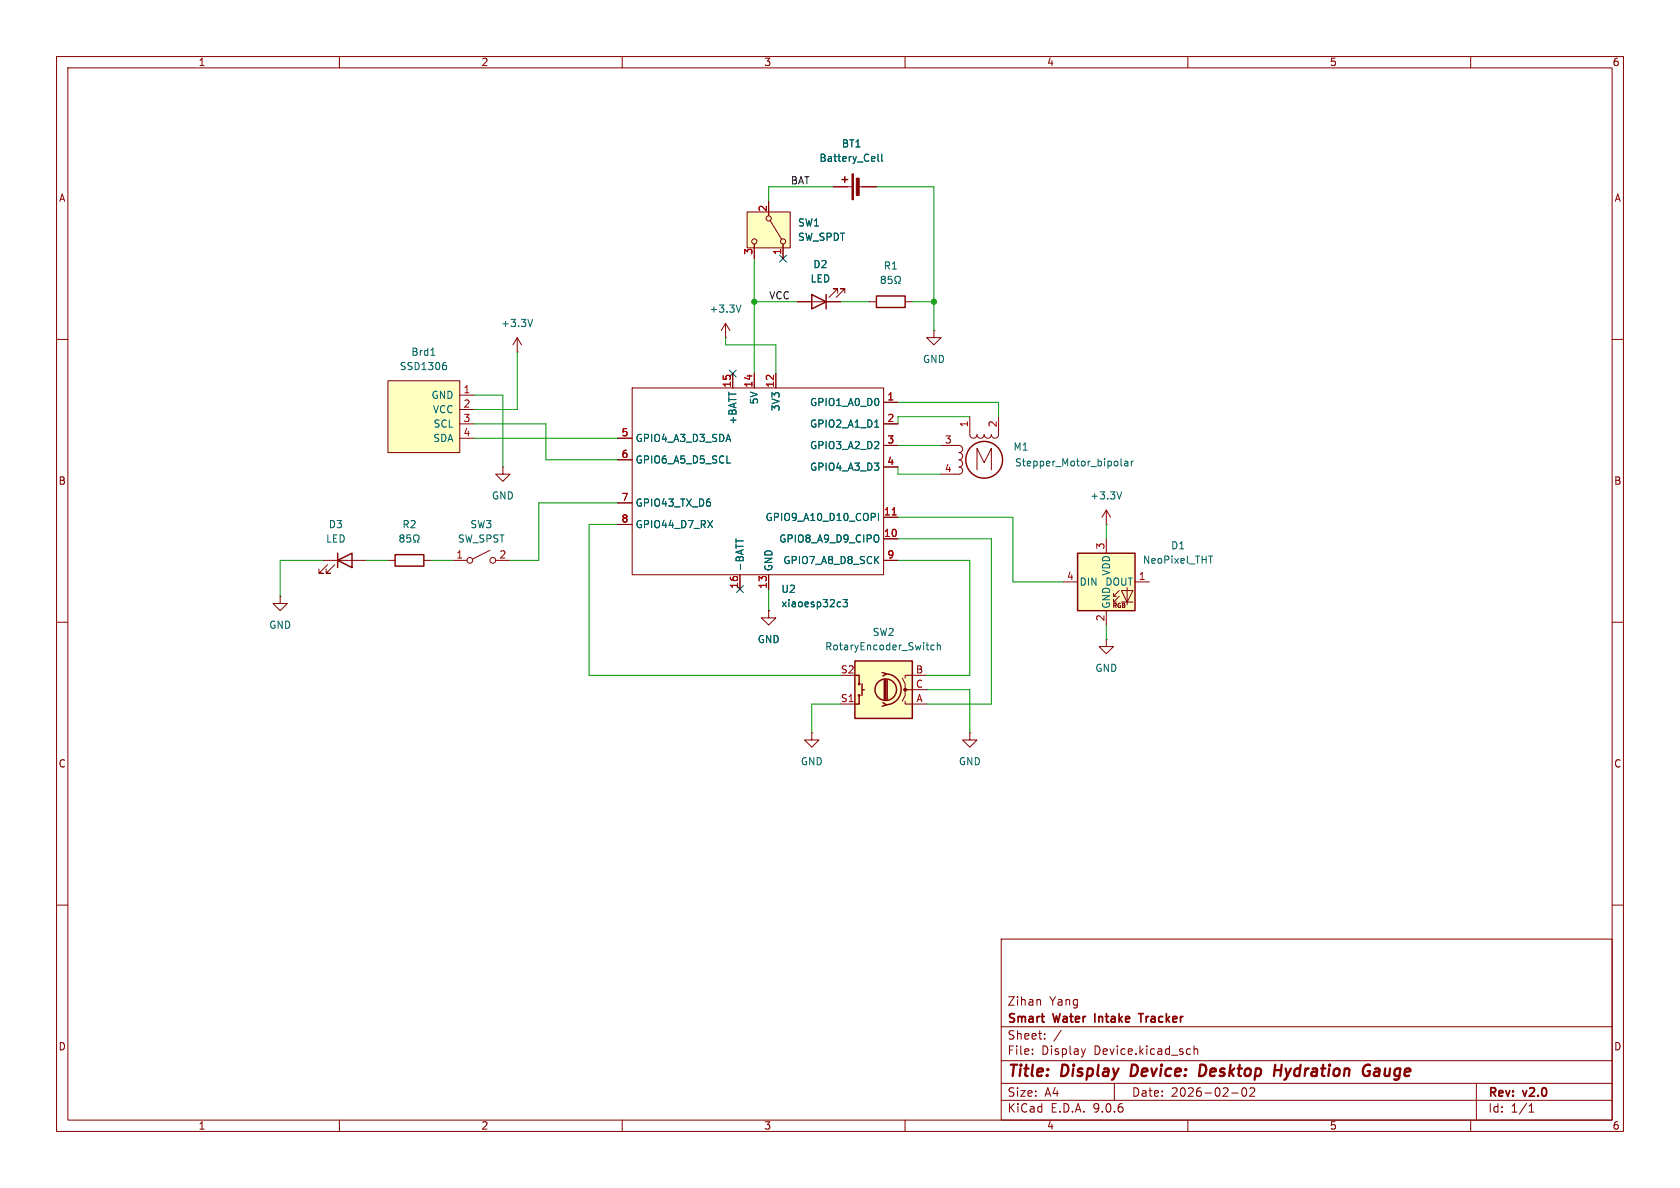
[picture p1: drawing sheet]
(kicad_sch
 (version 20250114)
 (generator "eeschema")
 (generator_version "9.0")
 (paper "A4")
 (title_block
  (title "Display Device: Desktop Hydration Gauge")
  (date "2026-02-02")
  (rev "v2.0")
  (company "Smart Water Intake Tracker")
  (comment 1 "Zihan Yang"))
 (lib_symbols
  (symbol "Device:Battery_Cell"
   (pin_numbers (hide yes))
   (pin_names
    (offset 0) (hide yes)) (exclude_from_sim no) (in_bom yes) (on_board yes)
   (property "Reference" "BT" (at 2.54 2.54 0) (effects (font (size 1.27 1.27)) (justify left)))
   (property "Value" "Battery_Cell" (at 2.54 0 0) (effects (font (size 1.27 1.27)) (justify left)))
   (property "Footprint" "" (at 0 1.524 90) (effects (font (size 1.27 1.27)) (hide yes)))
   (property "Datasheet" "~" (at 0 1.524 90) (effects (font (size 1.27 1.27)) (hide yes)))
   (property "Description" "Single-cell battery" (at 0 0 0) (effects (font (size 1.27 1.27)) (hide yes)))
   (symbol "Battery_Cell_0_1"
    (rectangle (start -2.286 1.778) (end 2.286 1.524) (stroke (width 0) (type default)) (fill (type outline)))
    (rectangle (start -1.524 1.016) (end 1.524 0.508) (stroke (width 0) (type default)) (fill (type outline)))
    (polyline (pts (xy 0 1.778) (xy 0 2.54)) (stroke (width 0) (type default)) (fill (type none)))
    (polyline (pts (xy 0 0.762) (xy 0 0)) (stroke (width 0) (type default)) (fill (type none)))
    (polyline (pts (xy 0.762 3.048) (xy 1.778 3.048)) (stroke (width 0.254) (type default)) (fill (type none)))
    (polyline (pts (xy 1.27 3.556) (xy 1.27 2.54)) (stroke (width 0.254) (type default)) (fill (type none))))
   (symbol "Battery_Cell_1_1"
    (pin passive line (at 0 5.08 270) (length 2.54) (name "+" (effects (font (size 1.27 1.27)))) (number "1" (effects (font (size 1.27 1.27)))))
    (pin passive line (at 0 -2.54 90) (length 2.54) (name "-" (effects (font (size 1.27 1.27)))) (number "2" (effects (font (size 1.27 1.27))))))
   (embedded_fonts no))
  (symbol "Device:LED"
   (pin_numbers (hide yes))
   (pin_names
    (offset 1.016) (hide yes)) (exclude_from_sim no) (in_bom yes) (on_board yes)
   (property "Reference" "D" (at 0 2.54 0) (effects (font (size 1.27 1.27))))
   (property "Value" "LED" (at 0 -2.54 0) (effects (font (size 1.27 1.27))))
   (property "Footprint" "" (at 0 0 0) (effects (font (size 1.27 1.27)) (hide yes)))
   (property "Datasheet" "~" (at 0 0 0) (effects (font (size 1.27 1.27)) (hide yes)))
   (property "Description" "Light emitting diode" (at 0 0 0) (effects (font (size 1.27 1.27)) (hide yes)))
   (property "Sim.Pins" "1=K 2=A" (at 0 0 0) (effects (font (size 1.27 1.27)) (hide yes)))
   (symbol "LED_0_1"
    (polyline (pts (xy -3.048 -0.762) (xy -4.572 -2.286) (xy -3.81 -2.286) (xy -4.572 -2.286) (xy -4.572 -1.524)) (stroke (width 0) (type default)) (fill (type none)))
    (polyline (pts (xy -1.778 -0.762) (xy -3.302 -2.286) (xy -2.54 -2.286) (xy -3.302 -2.286) (xy -3.302 -1.524)) (stroke (width 0) (type default)) (fill (type none)))
    (polyline (pts (xy -1.27 0) (xy 1.27 0)) (stroke (width 0) (type default)) (fill (type none)))
    (polyline (pts (xy -1.27 -1.27) (xy -1.27 1.27)) (stroke (width 0.254) (type default)) (fill (type none)))
    (polyline (pts (xy 1.27 -1.27) (xy 1.27 1.27) (xy -1.27 0) (xy 1.27 -1.27)) (stroke (width 0.254) (type default)) (fill (type none))))
   (symbol "LED_1_1"
    (pin passive line (at -3.81 0 0) (length 2.54) (name "K" (effects (font (size 1.27 1.27)))) (number "1" (effects (font (size 1.27 1.27)))))
    (pin passive line (at 3.81 0 180) (length 2.54) (name "A" (effects (font (size 1.27 1.27)))) (number "2" (effects (font (size 1.27 1.27))))))
   (embedded_fonts no))
  (symbol "Device:R"
   (pin_numbers (hide yes))
   (pin_names
    (offset 0)) (exclude_from_sim no) (in_bom yes) (on_board yes)
   (property "Reference" "R" (at 2.032 0 90) (effects (font (size 1.27 1.27))))
   (property "Value" "R" (at 0 0 90) (effects (font (size 1.27 1.27))))
   (property "Footprint" "" (at -1.778 0 90) (effects (font (size 1.27 1.27)) (hide yes)))
   (property "Datasheet" "~" (at 0 0 0) (effects (font (size 1.27 1.27)) (hide yes)))
   (property "Description" "Resistor" (at 0 0 0) (effects (font (size 1.27 1.27)) (hide yes)))
   (symbol "R_0_1"
    (rectangle (start -1.016 -2.54) (end 1.016 2.54) (stroke (width 0.254) (type default)) (fill (type none))))
   (symbol "R_1_1"
    (pin passive line (at 0 3.81 270) (length 1.27) (name "~" (effects (font (size 1.27 1.27)))) (number "1" (effects (font (size 1.27 1.27)))))
    (pin passive line (at 0 -3.81 90) (length 1.27) (name "~" (effects (font (size 1.27 1.27)))) (number "2" (effects (font (size 1.27 1.27))))))
   (embedded_fonts no))
  (symbol "Device:RotaryEncoder_Switch"
   (pin_names
    (offset 0.254) (hide yes)) (exclude_from_sim no) (in_bom yes) (on_board yes)
   (property "Reference" "SW" (at 0 6.604 0) (effects (font (size 1.27 1.27))))
   (property "Value" "RotaryEncoder_Switch" (at 0 -6.604 0) (effects (font (size 1.27 1.27))))
   (property "Footprint" "" (at -3.81 4.064 0) (effects (font (size 1.27 1.27)) (hide yes)))
   (property "Datasheet" "~" (at 0 6.604 0) (effects (font (size 1.27 1.27)) (hide yes)))
   (property "Description" "Rotary encoder, dual channel, incremental quadrate outputs, with switch" (at 0 0 0) (effects (font (size 1.27 1.27)) (hide yes)))
   (symbol "RotaryEncoder_Switch_0_1"
    (rectangle (start -5.08 5.08) (end 5.08 -5.08) (stroke (width 0.254) (type default)) (fill (type background)))
    (polyline (pts (xy -5.08 2.54) (xy -3.81 2.54) (xy -3.81 2.032)) (stroke (width 0) (type default)) (fill (type none)))
    (polyline (pts (xy -5.08 0) (xy -3.81 0) (xy -3.81 -1.016) (xy -3.302 -2.032)) (stroke (width 0) (type default)) (fill (type none)))
    (polyline (pts (xy -5.08 -2.54) (xy -3.81 -2.54) (xy -3.81 -2.032)) (stroke (width 0) (type default)) (fill (type none)))
    (polyline (pts (xy -4.318 0) (xy -3.81 0) (xy -3.81 1.016) (xy -3.302 2.032)) (stroke (width 0) (type default)) (fill (type none)))
    (circle (center -3.81 0) (radius 0.254) (stroke (width 0) (type default)) (fill (type outline)))
    (polyline (pts (xy -0.635 -1.778) (xy -0.635 1.778)) (stroke (width 0.254) (type default)) (fill (type none)))
    (circle (center -0.381 0) (radius 1.905) (stroke (width 0.254) (type default)) (fill (type none)))
    (polyline (pts (xy -0.381 -1.778) (xy -0.381 1.778)) (stroke (width 0.254) (type default)) (fill (type none)))
    (arc (start -0.381 -2.794) (mid -3.0988 -0.0635) (end -0.381 2.667) (stroke (width 0.254) (type default)) (fill (type none)))
    (polyline (pts (xy -0.127 1.778) (xy -0.127 -1.778)) (stroke (width 0.254) (type default)) (fill (type none)))
    (polyline (pts (xy 0.254 2.921) (xy -0.508 2.667) (xy 0.127 2.286)) (stroke (width 0.254) (type default)) (fill (type none)))
    (polyline (pts (xy 0.254 -3.048) (xy -0.508 -2.794) (xy 0.127 -2.413)) (stroke (width 0.254) (type default)) (fill (type none)))
    (polyline (pts (xy 3.81 1.016) (xy 3.81 -1.016)) (stroke (width 0.254) (type default)) (fill (type none)))
    (polyline (pts (xy 3.81 0) (xy 3.429 0)) (stroke (width 0.254) (type default)) (fill (type none)))
    (circle (center 4.318 1.016) (radius 0.127) (stroke (width 0.254) (type default)) (fill (type none)))
    (circle (center 4.318 -1.016) (radius 0.127) (stroke (width 0.254) (type default)) (fill (type none)))
    (polyline (pts (xy 5.08 2.54) (xy 4.318 2.54) (xy 4.318 1.016)) (stroke (width 0.254) (type default)) (fill (type none)))
    (polyline (pts (xy 5.08 -2.54) (xy 4.318 -2.54) (xy 4.318 -1.016)) (stroke (width 0.254) (type default)) (fill (type none))))
   (symbol "RotaryEncoder_Switch_1_1"
    (pin passive line (at -7.62 2.54 0) (length 2.54) (name "A" (effects (font (size 1.27 1.27)))) (number "A" (effects (font (size 1.27 1.27)))))
    (pin passive line (at -7.62 0 0) (length 2.54) (name "C" (effects (font (size 1.27 1.27)))) (number "C" (effects (font (size 1.27 1.27)))))
    (pin passive line (at -7.62 -2.54 0) (length 2.54) (name "B" (effects (font (size 1.27 1.27)))) (number "B" (effects (font (size 1.27 1.27)))))
    (pin passive line (at 7.62 2.54 180) (length 2.54) (name "S1" (effects (font (size 1.27 1.27)))) (number "S1" (effects (font (size 1.27 1.27)))))
    (pin passive line (at 7.62 -2.54 180) (length 2.54) (name "S2" (effects (font (size 1.27 1.27)))) (number "S2" (effects (font (size 1.27 1.27))))))
   (embedded_fonts no))
  (symbol "GIX_ESP32:XIAO_ESP32" (exclude_from_sim no) (in_bom yes) (on_board yes)
   (property "Reference" "U" (at -19.812 18.288 0) (effects (font (size 1.27 1.27))))
   (property "Value" "" (at -1.27 3.81 0) (effects (font (size 1.27 1.27))))
   (property "Footprint" "" (at -1.27 3.81 0) (effects (font (size 1.27 1.27)) (hide yes)))
   (property "Datasheet" "" (at -1.27 3.81 0) (effects (font (size 1.27 1.27)) (hide yes)))
   (property "Description" "" (at -1.27 3.81 0) (effects (font (size 1.27 1.27)) (hide yes)))
   (symbol "XIAO_ESP32_0_1"
    (polyline (pts (xy -21.59 16.51) (xy -21.59 -16.51) (xy 22.86 -16.51) (xy 22.86 16.51) (xy -21.59 16.51)) (stroke (width 0) (type default)) (fill (type none))))
   (symbol "XIAO_ESP32_1_1"
    (pin bidirectional line (at -24.13 7.62 0) (length 2.54) (name "GPIO4_A3_D3_SDA" (effects (font (size 1.27 1.27)))) (number "5" (effects (font (size 1.27 1.27)))))
    (pin bidirectional line (at -24.13 3.81 0) (length 2.54) (name "GPIO6_A5_D5_SCL" (effects (font (size 1.27 1.27)))) (number "6" (effects (font (size 1.27 1.27)))))
    (pin bidirectional line (at -24.13 -3.81 0) (length 2.54) (name "GPIO43_TX_D6" (effects (font (size 1.27 1.27)))) (number "7" (effects (font (size 1.27 1.27)))))
    (pin bidirectional line (at -24.13 -7.62 0) (length 2.54) (name "GPIO44_D7_RX" (effects (font (size 1.27 1.27)))) (number "8" (effects (font (size 1.27 1.27)))))
    (pin bidirectional line (at -3.81 19.05 270) (length 2.54) (name "+BATT" (effects (font (size 1.27 1.27)))) (number "15" (effects (font (size 1.27 1.27)))))
    (pin bidirectional line (at -2.54 -19.05 90) (length 2.54) (name "-BATT" (effects (font (size 1.27 1.27)))) (number "16" (effects (font (size 1.27 1.27)))))
    (pin bidirectional line (at 0 19.05 270) (length 2.54) (name "5V" (effects (font (size 1.27 1.27)))) (number "14" (effects (font (size 1.27 1.27)))))
    (pin bidirectional line (at 2.54 -19.05 90) (length 2.54) (name "GND" (effects (font (size 1.27 1.27)))) (number "13" (effects (font (size 1.27 1.27)))))
    (pin bidirectional line (at 3.81 19.05 270) (length 2.54) (name "3V3" (effects (font (size 1.27 1.27)))) (number "12" (effects (font (size 1.27 1.27)))))
    (pin bidirectional line (at 25.4 13.97 180) (length 2.54) (name "GPIO1_A0_D0" (effects (font (size 1.27 1.27)))) (number "1" (effects (font (size 1.27 1.27)))))
    (pin bidirectional line (at 25.4 10.16 180) (length 2.54) (name "GPIO2_A1_D1" (effects (font (size 1.27 1.27)))) (number "2" (effects (font (size 1.27 1.27)))))
    (pin bidirectional line (at 25.4 6.35 180) (length 2.54) (name "GPIO3_A2_D2" (effects (font (size 1.27 1.27)))) (number "3" (effects (font (size 1.27 1.27)))))
    (pin bidirectional line (at 25.4 2.54 180) (length 2.54) (name "GPIO4_A3_D3" (effects (font (size 1.27 1.27)))) (number "4" (effects (font (size 1.27 1.27)))))
    (pin bidirectional line (at 25.4 -6.35 180) (length 2.54) (name "GPIO9_A10_D10_COPI" (effects (font (size 1.27 1.27)))) (number "11" (effects (font (size 1.27 1.27)))))
    (pin bidirectional line (at 25.4 -10.16 180) (length 2.54) (name "GPIO8_A9_D9_CIPO" (effects (font (size 1.27 1.27)))) (number "10" (effects (font (size 1.27 1.27)))))
    (pin bidirectional line (at 25.4 -13.97 180) (length 2.54) (name "GPIO7_A8_D8_SCK" (effects (font (size 1.27 1.27)))) (number "9" (effects (font (size 1.27 1.27))))))
   (embedded_fonts no))
  (symbol "LED:NeoPixel_THT"
   (pin_names
    (offset 0.254)) (exclude_from_sim no) (in_bom yes) (on_board yes)
   (property "Reference" "D" (at 5.08 5.715 0) (effects (font (size 1.27 1.27)) (justify right bottom)))
   (property "Value" "NeoPixel_THT" (at 1.27 -5.715 0) (effects (font (size 1.27 1.27)) (justify left top)))
   (property "Footprint" "" (at 1.27 -7.62 0) (effects (font (size 1.27 1.27)) (justify left top) (hide yes)))
   (property "Datasheet" "https://www.adafruit.com/product/1938" (at 2.54 -9.525 0) (effects (font (size 1.27 1.27)) (justify left top) (hide yes)))
   (property "Description" "RGB LED with integrated controller, 5mm/8mm LED package" (at 0 0 0) (effects (font (size 1.27 1.27)) (hide yes)))
   (symbol "NeoPixel_THT_0_0"
    (text "RGB" (at 2.286 -4.191 0) (effects (font (size 0.762 0.762)))))
   (symbol "NeoPixel_THT_0_1"
    (polyline (pts (xy 1.27 -2.54) (xy 1.778 -2.54)) (stroke (width 0) (type default)) (fill (type none)))
    (polyline (pts (xy 1.27 -3.556) (xy 1.778 -3.556)) (stroke (width 0) (type default)) (fill (type none)))
    (polyline (pts (xy 2.286 -1.524) (xy 1.27 -2.54) (xy 1.27 -2.032)) (stroke (width 0) (type default)) (fill (type none)))
    (polyline (pts (xy 2.286 -2.54) (xy 1.27 -3.556) (xy 1.27 -3.048)) (stroke (width 0) (type default)) (fill (type none)))
    (polyline (pts (xy 3.683 -1.016) (xy 3.683 -3.556) (xy 3.683 -4.064)) (stroke (width 0) (type default)) (fill (type none)))
    (polyline (pts (xy 4.699 -1.524) (xy 2.667 -1.524) (xy 3.683 -3.556) (xy 4.699 -1.524)) (stroke (width 0) (type default)) (fill (type none)))
    (polyline (pts (xy 4.699 -3.556) (xy 2.667 -3.556)) (stroke (width 0) (type default)) (fill (type none)))
    (rectangle (start 5.08 5.08) (end -5.08 -5.08) (stroke (width 0.254) (type default)) (fill (type background))))
   (symbol "NeoPixel_THT_1_1"
    (pin input line (at -7.62 0 0) (length 2.54) (name "DIN" (effects (font (size 1.27 1.27)))) (number "4" (effects (font (size 1.27 1.27)))))
    (pin power_in line (at 0 7.62 270) (length 2.54) (name "VDD" (effects (font (size 1.27 1.27)))) (number "3" (effects (font (size 1.27 1.27)))))
    (pin power_in line (at 0 -7.62 90) (length 2.54) (name "GND" (effects (font (size 1.27 1.27)))) (number "2" (effects (font (size 1.27 1.27)))))
    (pin output line (at 7.62 0 180) (length 2.54) (name "DOUT" (effects (font (size 1.27 1.27)))) (number "1" (effects (font (size 1.27 1.27))))))
   (embedded_fonts no))
  (symbol "Motor:Stepper_Motor_bipolar"
   (pin_names
    (offset 0) (hide yes)) (exclude_from_sim no) (in_bom yes) (on_board yes)
   (property "Reference" "M" (at 3.81 2.54 0) (effects (font (size 1.27 1.27)) (justify left)))
   (property "Value" "Stepper_Motor_bipolar" (at 3.81 1.27 0) (effects (font (size 1.27 1.27)) (justify left top)))
   (property "Footprint" "" (at 0.254 -0.254 0) (effects (font (size 1.27 1.27)) (hide yes)))
   (property "Datasheet" "http://www.infineon.com/dgdl/Application-Note-TLE8110EE_driving_UniPolarStepperMotor_V1.1.pdf?fileId=db3a30431be39b97011be5d0aa0a00b0" (at 0.254 -0.254 0) (effects (font (size 1.27 1.27)) (hide yes)))
   (property "Description" "4-wire bipolar stepper motor" (at 0 0 0) (effects (font (size 1.27 1.27)) (hide yes)))
   (symbol "Stepper_Motor_bipolar_0_0"
    (polyline (pts (xy -1.27 -1.778) (xy -1.27 2.032) (xy 0 -0.508) (xy 1.27 2.032) (xy 1.27 -1.778)) (stroke (width 0) (type default)) (fill (type none))))
   (symbol "Stepper_Motor_bipolar_0_1"
    (polyline (pts (xy -5.08 2.54) (xy -4.445 2.54)) (stroke (width 0) (type default)) (fill (type none)))
    (polyline (pts (xy -5.08 -2.54) (xy -4.445 -2.54)) (stroke (width 0) (type default)) (fill (type none)))
    (arc (start -4.445 2.54) (mid -3.8127 1.905) (end -4.445 1.27) (stroke (width 0) (type default)) (fill (type none)))
    (arc (start -4.445 1.27) (mid -3.8127 0.635) (end -4.445 0) (stroke (width 0) (type default)) (fill (type none)))
    (arc (start -4.445 0) (mid -3.8127 -0.635) (end -4.445 -1.27) (stroke (width 0) (type default)) (fill (type none)))
    (arc (start -4.445 -1.27) (mid -3.8127 -1.905) (end -4.445 -2.54) (stroke (width 0) (type default)) (fill (type none)))
    (polyline (pts (xy -2.54 5.08) (xy -2.54 4.445)) (stroke (width 0) (type default)) (fill (type none)))
    (arc (start -1.27 4.445) (mid -1.905 3.8127) (end -2.54 4.445) (stroke (width 0) (type default)) (fill (type none)))
    (arc (start 0 4.445) (mid -0.635 3.8127) (end -1.27 4.445) (stroke (width 0) (type default)) (fill (type none)))
    (circle (center 0 0) (radius 3.2512) (stroke (width 0.254) (type default)) (fill (type none)))
    (arc (start 1.27 4.445) (mid 0.635 3.8127) (end 0 4.445) (stroke (width 0) (type default)) (fill (type none)))
    (arc (start 2.54 4.445) (mid 1.905 3.8127) (end 1.27 4.445) (stroke (width 0) (type default)) (fill (type none)))
    (polyline (pts (xy 2.54 5.08) (xy 2.54 4.445)) (stroke (width 0) (type default)) (fill (type none))))
   (symbol "Stepper_Motor_bipolar_1_1"
    (pin passive line (at -7.62 2.54 0) (length 2.54) (name "~" (effects (font (size 1.27 1.27)))) (number "3" (effects (font (size 1.27 1.27)))))
    (pin passive line (at -7.62 -2.54 0) (length 2.54) (name "~" (effects (font (size 1.27 1.27)))) (number "4" (effects (font (size 1.27 1.27)))))
    (pin passive line (at -2.54 7.62 270) (length 2.54) (name "~" (effects (font (size 1.27 1.27)))) (number "1" (effects (font (size 1.27 1.27)))))
    (pin passive line (at 2.54 7.62 270) (length 2.54) (name "-" (effects (font (size 1.27 1.27)))) (number "2" (effects (font (size 1.27 1.27))))))
   (embedded_fonts no))
  (symbol "SSD1306-128x64_OLED:SSD1306"
   (pin_names
    (offset 1.016)) (exclude_from_sim no) (in_bom yes) (on_board yes)
   (property "Reference" "Brd" (at 0 -3.81 0) (effects (font (size 1.27 1.27))))
   (property "Value" "SSD1306" (at 0 -1.27 0) (effects (font (size 1.27 1.27))))
   (property "Footprint" "" (at 0 6.35 0) (effects (font (size 1.27 1.27)) (hide yes)))
   (property "Datasheet" "" (at 0 6.35 0) (effects (font (size 1.27 1.27)) (hide yes)))
   (property "Description" "SSD1306 OLED" (at 0 0 0) (effects (font (size 1.27 1.27)) (hide yes)))
   (symbol "SSD1306_0_1"
    (rectangle (start -6.35 6.35) (end 6.35 -6.35) (stroke (width 0) (type solid)) (fill (type background))))
   (symbol "SSD1306_1_1"
    (pin input line (at -3.81 8.89 270) (length 2.54) (name "GND" (effects (font (size 1.27 1.27)))) (number "1" (effects (font (size 1.27 1.27)))))
    (pin input line (at -1.27 8.89 270) (length 2.54) (name "VCC" (effects (font (size 1.27 1.27)))) (number "2" (effects (font (size 1.27 1.27)))))
    (pin input line (at 1.27 8.89 270) (length 2.54) (name "SCL" (effects (font (size 1.27 1.27)))) (number "3" (effects (font (size 1.27 1.27)))))
    (pin input line (at 3.81 8.89 270) (length 2.54) (name "SDA" (effects (font (size 1.27 1.27)))) (number "4" (effects (font (size 1.27 1.27))))))
   (embedded_fonts no))
  (symbol "Switch:SW_SPDT"
   (pin_names
    (offset 0) (hide yes)) (exclude_from_sim no) (in_bom yes) (on_board yes)
   (property "Reference" "SW" (at 0 5.08 0) (effects (font (size 1.27 1.27))))
   (property "Value" "SW_SPDT" (at 0 -5.08 0) (effects (font (size 1.27 1.27))))
   (property "Footprint" "" (at 0 0 0) (effects (font (size 1.27 1.27)) (hide yes)))
   (property "Datasheet" "~" (at 0 -7.62 0) (effects (font (size 1.27 1.27)) (hide yes)))
   (property "Description" "Switch, single pole double throw" (at 0 0 0) (effects (font (size 1.27 1.27)) (hide yes)))
   (symbol "SW_SPDT_0_1"
    (circle (center -2.032 0) (radius 0.4572) (stroke (width 0) (type default)) (fill (type none)))
    (polyline (pts (xy -1.651 0.254) (xy 1.651 2.286)) (stroke (width 0) (type default)) (fill (type none)))
    (circle (center 2.032 2.54) (radius 0.4572) (stroke (width 0) (type default)) (fill (type none)))
    (circle (center 2.032 -2.54) (radius 0.4572) (stroke (width 0) (type default)) (fill (type none))))
   (symbol "SW_SPDT_1_1"
    (rectangle (start -3.175 3.81) (end 3.175 -3.81) (stroke (width 0) (type default)) (fill (type background)))
    (pin passive line (at -5.08 0 0) (length 2.54) (name "B" (effects (font (size 1.27 1.27)))) (number "2" (effects (font (size 1.27 1.27)))))
    (pin passive line (at 5.08 2.54 180) (length 2.54) (name "A" (effects (font (size 1.27 1.27)))) (number "1" (effects (font (size 1.27 1.27)))))
    (pin passive line (at 5.08 -2.54 180) (length 2.54) (name "C" (effects (font (size 1.27 1.27)))) (number "3" (effects (font (size 1.27 1.27))))))
   (embedded_fonts no))
  (symbol "Switch:SW_SPST"
   (pin_names
    (offset 0) (hide yes)) (exclude_from_sim no) (in_bom yes) (on_board yes)
   (property "Reference" "SW" (at 0 3.175 0) (effects (font (size 1.27 1.27))))
   (property "Value" "SW_SPST" (at 0 -2.54 0) (effects (font (size 1.27 1.27))))
   (property "Footprint" "" (at 0 0 0) (effects (font (size 1.27 1.27)) (hide yes)))
   (property "Datasheet" "~" (at 0 0 0) (effects (font (size 1.27 1.27)) (hide yes)))
   (property "Description" "Single Pole Single Throw (SPST) switch" (at 0 0 0) (effects (font (size 1.27 1.27)) (hide yes)))
   (symbol "SW_SPST_0_0"
    (circle (center -2.032 0) (radius 0.508) (stroke (width 0) (type default)) (fill (type none)))
    (polyline (pts (xy -1.524 0.254) (xy 1.524 1.778)) (stroke (width 0) (type default)) (fill (type none)))
    (circle (center 2.032 0) (radius 0.508) (stroke (width 0) (type default)) (fill (type none))))
   (symbol "SW_SPST_1_1"
    (pin passive line (at -5.08 0 0) (length 2.54) (name "A" (effects (font (size 1.27 1.27)))) (number "1" (effects (font (size 1.27 1.27)))))
    (pin passive line (at 5.08 0 180) (length 2.54) (name "B" (effects (font (size 1.27 1.27)))) (number "2" (effects (font (size 1.27 1.27))))))
   (embedded_fonts no))
  (symbol "power:+3.3V"
   (power)
   (pin_numbers (hide yes))
   (pin_names
    (offset 0) (hide yes)) (exclude_from_sim no) (in_bom yes) (on_board yes)
   (property "Reference" "#PWR" (at 0 -3.81 0) (effects (font (size 1.27 1.27)) (hide yes)))
   (property "Value" "+3.3V" (at 0 3.556 0) (effects (font (size 1.27 1.27))))
   (property "Footprint" "" (at 0 0 0) (effects (font (size 1.27 1.27)) (hide yes)))
   (property "Datasheet" "" (at 0 0 0) (effects (font (size 1.27 1.27)) (hide yes)))
   (property "Description" "Power symbol creates a global label with name \"+3.3V\"" (at 0 0 0) (effects (font (size 1.27 1.27)) (hide yes)))
   (symbol "+3.3V_0_1"
    (polyline (pts (xy -0.762 1.27) (xy 0 2.54)) (stroke (width 0) (type default)) (fill (type none)))
    (polyline (pts (xy 0 2.54) (xy 0.762 1.27)) (stroke (width 0) (type default)) (fill (type none)))
    (polyline (pts (xy 0 0) (xy 0 2.54)) (stroke (width 0) (type default)) (fill (type none))))
   (symbol "+3.3V_1_1"
    (pin power_in line (at 0 0 90) (length 0) (name "~" (effects (font (size 1.27 1.27)))) (number "1" (effects (font (size 1.27 1.27))))))
   (embedded_fonts no))
  (symbol "power:GND"
   (power)
   (pin_numbers (hide yes))
   (pin_names
    (offset 0) (hide yes)) (exclude_from_sim no) (in_bom yes) (on_board yes)
   (property "Reference" "#PWR" (at 0 -6.35 0) (effects (font (size 1.27 1.27)) (hide yes)))
   (property "Value" "GND" (at 0 -3.81 0) (effects (font (size 1.27 1.27))))
   (property "Footprint" "" (at 0 0 0) (effects (font (size 1.27 1.27)) (hide yes)))
   (property "Datasheet" "" (at 0 0 0) (effects (font (size 1.27 1.27)) (hide yes)))
   (property "Description" "Power symbol creates a global label with name \"GND\" , ground" (at 0 0 0) (effects (font (size 1.27 1.27)) (hide yes)))
   (symbol "GND_0_1"
    (polyline (pts (xy 0 0) (xy 0 -1.27) (xy 1.27 -1.27) (xy 0 -2.54) (xy -1.27 -1.27) (xy 0 -1.27)) (stroke (width 0) (type default)) (fill (type none))))
   (symbol "GND_1_1"
    (pin power_in line (at 0 0 270) (length 0) (name "~" (effects (font (size 1.27 1.27)))) (number "1" (effects (font (size 1.27 1.27))))))
   (embedded_fonts no)))
 (junction
  (at 133.35 53.34)
  (diameter 0)
  (color 0 0 0 0))
 (junction
  (at 165.1 53.34)
  (diameter 0)
  (color 0 0 0 0))
 (no_connect
  (at 129.54 66.04))
 (no_connect
  (at 130.81 104.14))
 (no_connect
  (at 138.43 45.72))
 (wire
  (pts (xy 83.82 72.39) (xy 91.44 72.39))
  (stroke (width 0) (type default)))
 (wire
  (pts (xy 163.83 124.46) (xy 175.26 124.46))
  (stroke (width 0) (type default)))
 (wire
  (pts (xy 104.14 119.38) (xy 148.59 119.38))
  (stroke (width 0) (type default)))
 (wire
  (pts (xy 133.35 53.34) (xy 133.35 66.04))
  (stroke (width 0) (type default)))
 (wire
  (pts (xy 171.45 121.92) (xy 163.83 121.92))
  (stroke (width 0) (type default)))
 (wire
  (pts (xy 154.94 33.02) (xy 165.1 33.02))
  (stroke (width 0) (type default)))
 (wire
  (pts (xy 83.82 77.47) (xy 109.22 77.47))
  (stroke (width 0) (type default)))
 (wire
  (pts (xy 49.53 99.06) (xy 57.15 99.06))
  (stroke (width 0) (type default)))
 (wire
  (pts (xy 104.14 92.71) (xy 104.14 119.38))
  (stroke (width 0) (type default)))
 (wire
  (pts (xy 109.22 92.71) (xy 104.14 92.71))
  (stroke (width 0) (type default)))
 (wire
  (pts (xy 128.27 60.96) (xy 137.16 60.96))
  (stroke (width 0) (type default)))
 (wire
  (pts (xy 158.75 73.66) (xy 171.45 73.66))
  (stroke (width 0) (type default)))
 (wire
  (pts (xy 179.07 91.44) (xy 179.07 102.87))
  (stroke (width 0) (type default)))
 (wire
  (pts (xy 109.22 88.9) (xy 95.25 88.9))
  (stroke (width 0) (type default)))
 (wire
  (pts (xy 158.75 91.44) (xy 179.07 91.44))
  (stroke (width 0) (type default)))
 (wire
  (pts (xy 158.75 78.74) (xy 166.37 78.74))
  (stroke (width 0) (type default)))
 (wire
  (pts (xy 171.45 129.54) (xy 171.45 121.92))
  (stroke (width 0) (type default)))
 (wire
  (pts (xy 158.75 95.25) (xy 175.26 95.25))
  (stroke (width 0) (type default)))
 (wire
  (pts (xy 179.07 102.87) (xy 187.96 102.87))
  (stroke (width 0) (type default)))
 (wire
  (pts (xy 128.27 59.69) (xy 128.27 60.96))
  (stroke (width 0) (type default)))
 (wire
  (pts (xy 49.53 105.41) (xy 49.53 99.06))
  (stroke (width 0) (type default)))
 (wire
  (pts (xy 158.75 99.06) (xy 171.45 99.06))
  (stroke (width 0) (type default)))
 (wire
  (pts (xy 158.75 82.55) (xy 158.75 83.82))
  (stroke (width 0) (type default)))
 (wire
  (pts (xy 88.9 69.85) (xy 88.9 82.55))
  (stroke (width 0) (type default)))
 (wire
  (pts (xy 143.51 129.54) (xy 143.51 124.46))
  (stroke (width 0) (type default)))
 (wire
  (pts (xy 135.89 33.02) (xy 135.89 35.56))
  (stroke (width 0) (type default)))
 (wire
  (pts (xy 76.2 99.06) (xy 80.01 99.06))
  (stroke (width 0) (type default)))
 (wire
  (pts (xy 158.75 73.66) (xy 158.75 74.93))
  (stroke (width 0) (type default)))
 (wire
  (pts (xy 95.25 88.9) (xy 95.25 99.06))
  (stroke (width 0) (type default)))
 (wire
  (pts (xy 175.26 95.25) (xy 175.26 124.46))
  (stroke (width 0) (type default)))
 (wire
  (pts (xy 64.77 99.06) (xy 68.58 99.06))
  (stroke (width 0) (type default)))
 (wire
  (pts (xy 165.1 33.02) (xy 165.1 53.34))
  (stroke (width 0) (type default)))
 (wire
  (pts (xy 148.59 53.34) (xy 153.67 53.34))
  (stroke (width 0) (type default)))
 (wire
  (pts (xy 143.51 124.46) (xy 148.59 124.46))
  (stroke (width 0) (type default)))
 (wire
  (pts (xy 135.89 33.02) (xy 147.32 33.02))
  (stroke (width 0) (type default)))
 (wire
  (pts (xy 96.52 74.93) (xy 96.52 81.28))
  (stroke (width 0) (type default)))
 (wire
  (pts (xy 171.45 119.38) (xy 163.83 119.38))
  (stroke (width 0) (type default)))
 (wire
  (pts (xy 195.58 92.71) (xy 195.58 95.25))
  (stroke (width 0) (type default)))
 (wire
  (pts (xy 158.75 83.82) (xy 166.37 83.82))
  (stroke (width 0) (type default)))
 (wire
  (pts (xy 176.53 71.12) (xy 158.75 71.12))
  (stroke (width 0) (type default)))
 (wire
  (pts (xy 83.82 69.85) (xy 88.9 69.85))
  (stroke (width 0) (type default)))
 (wire
  (pts (xy 165.1 53.34) (xy 165.1 58.42))
  (stroke (width 0) (type default)))
 (wire
  (pts (xy 176.53 73.66) (xy 176.53 71.12))
  (stroke (width 0) (type default)))
 (wire
  (pts (xy 133.35 45.72) (xy 133.35 53.34))
  (stroke (width 0) (type default)))
 (wire
  (pts (xy 135.89 104.14) (xy 135.89 107.95))
  (stroke (width 0) (type default)))
 (wire
  (pts (xy 83.82 74.93) (xy 96.52 74.93))
  (stroke (width 0) (type default)))
 (wire
  (pts (xy 195.58 110.49) (xy 195.58 113.03))
  (stroke (width 0) (type default)))
 (wire
  (pts (xy 137.16 60.96) (xy 137.16 66.04))
  (stroke (width 0) (type default)))
 (wire
  (pts (xy 171.45 99.06) (xy 171.45 119.38))
  (stroke (width 0) (type default)))
 (wire
  (pts (xy 165.1 53.34) (xy 161.29 53.34))
  (stroke (width 0) (type default)))
 (wire
  (pts (xy 91.44 72.39) (xy 91.44 62.23))
  (stroke (width 0) (type default)))
 (wire
  (pts (xy 96.52 81.28) (xy 109.22 81.28))
  (stroke (width 0) (type default)))
 (wire
  (pts (xy 133.35 53.34) (xy 140.97 53.34))
  (stroke (width 0) (type default)))
 (wire
  (pts (xy 95.25 99.06) (xy 90.17 99.06))
  (stroke (width 0) (type default)))
 (label "BAT"
  (at 139.7 33.02 0)
  (effects (font (size 1.27 1.27)) (justify left bottom)))
 (label "VCC"
  (at 135.89 53.34 0)
  (effects (font (size 1.27 1.27)) (justify left bottom)))
 (symbol
  (lib_id "Device:RotaryEncoder_Switch")
  (at 156.21 121.92 180)
  (unit 1)
  (exclude_from_sim no)
  (in_bom yes)
  (on_board yes)
  (dnp no)
  (fields_autoplaced yes)
  (property "Reference" "SW2" (at 156.21 111.76 0) (effects (font (size 1.27 1.27))))
  (property "Value" "RotaryEncoder_Switch" (at 156.21 114.3 0) (effects (font (size 1.27 1.27))))
  (property "Footprint" "Rotary_Encoder:RotaryEncoder_Alps_EC11E-Switch_Vertical_H20mm" (at 160.02 125.984 0) (effects (font (size 1.27 1.27)) (hide yes)))
  (property "Datasheet" "~" (at 156.21 128.524 0) (effects (font (size 1.27 1.27)) (hide yes)))
  (property "Description" "Rotary encoder, dual channel, incremental quadrate outputs, with switch" (at 156.21 121.92 0) (effects (font (size 1.27 1.27)) (hide yes)))
  (pin "C")
  (pin "B")
  (pin "S1")
  (pin "S2")
  (pin "A"))
 (symbol
  (lib_id "Device:LED")
  (at 60.96 99.06 0)
  (unit 1)
  (exclude_from_sim no)
  (in_bom yes)
  (on_board yes)
  (dnp no)
  (fields_autoplaced yes)
  (property "Reference" "D3" (at 59.3725 92.71 0) (effects (font (size 1.27 1.27))))
  (property "Value" "LED" (at 59.3725 95.25 0) (effects (font (size 1.27 1.27))))
  (property "Footprint" "LED_SMD:LED_0805_2012Metric_Pad1.15x1.40mm_HandSolder" (at 60.96 99.06 0) (effects (font (size 1.27 1.27)) (hide yes)))
  (property "Datasheet" "~" (at 60.96 99.06 0) (effects (font (size 1.27 1.27)) (hide yes)))
  (property "Description" "Light emitting diode" (at 60.96 99.06 0) (effects (font (size 1.27 1.27)) (hide yes)))
  (property "Sim.Pins" "1=K 2=A" (at 60.96 99.06 0) (effects (font (size 1.27 1.27)) (hide yes)))
  (pin "2")
  (pin "1"))
 (symbol
  (lib_id "SSD1306-128x64_OLED:SSD1306")
  (at 74.93 73.66 270)
  (unit 1)
  (exclude_from_sim no)
  (in_bom yes)
  (on_board yes)
  (dnp no)
  (fields_autoplaced yes)
  (property "Reference" "Brd1" (at 74.93 62.23 90) (effects (font (size 1.27 1.27))))
  (property "Value" "SSD1306" (at 74.93 64.77 90) (effects (font (size 1.27 1.27))))
  (property "Footprint" "SSD1306:128x64OLED" (at 81.28 73.66 0) (effects (font (size 1.27 1.27)) (hide yes)))
  (property "Datasheet" "" (at 81.28 73.66 0) (effects (font (size 1.27 1.27)) (hide yes)))
  (property "Description" "SSD1306 OLED" (at 74.93 73.66 0) (effects (font (size 1.27 1.27)) (hide yes)))
  (pin "1")
  (pin "2")
  (pin "3")
  (pin "4"))
 (symbol
  (lib_id "Motor:Stepper_Motor_bipolar")
  (at 173.99 81.28 0)
  (unit 1)
  (exclude_from_sim no)
  (in_bom yes)
  (on_board yes)
  (dnp no)
  (property "Reference" "M1" (at 179.07 78.994 0) (effects (font (size 1.27 1.27)) (justify left)))
  (property "Value" "Stepper_Motor_bipolar" (at 179.324 81.788 0) (effects (font (size 1.27 1.27)) (justify left)))
  (property "Footprint" "x27_Footprint:x27_stepper" (at 174.244 81.534 0) (effects (font (size 1.27 1.27)) (hide yes)))
  (property "Datasheet" "http://www.infineon.com/dgdl/Application-Note-TLE8110EE_driving_UniPolarStepperMotor_V1.1.pdf?fileId=db3a30431be39b97011be5d0aa0a00b0" (at 174.244 81.534 0) (effects (font (size 1.27 1.27)) (hide yes)))
  (property "Description" "4-wire bipolar stepper motor" (at 173.99 81.28 0) (effects (font (size 1.27 1.27)) (hide yes)))
  (pin "4")
  (pin "1")
  (pin "3")
  (pin "2"))
 (symbol
  (lib_id "Device:R")
  (at 157.48 53.34 90)
  (unit 1)
  (exclude_from_sim no)
  (in_bom yes)
  (on_board yes)
  (dnp no)
  (fields_autoplaced yes)
  (property "Reference" "R1" (at 157.48 46.99 90) (effects (font (size 1.27 1.27))))
  (property "Value" "85Ω" (at 157.48 49.53 90) (effects (font (size 1.27 1.27))))
  (property "Footprint" "Resistor_SMD:R_0805_2012Metric_Pad1.20x1.40mm_HandSolder" (at 157.48 55.118 90) (effects (font (size 1.27 1.27)) (hide yes)))
  (property "Datasheet" "~" (at 157.48 53.34 0) (effects (font (size 1.27 1.27)) (hide yes)))
  (property "Description" "Resistor" (at 157.48 53.34 0) (effects (font (size 1.27 1.27)) (hide yes)))
  (pin "1")
  (pin "2"))
 (symbol
  (lib_id "power:GND")
  (at 88.9 82.55 0)
  (unit 1)
  (exclude_from_sim no)
  (in_bom yes)
  (on_board yes)
  (dnp no)
  (fields_autoplaced yes)
  (property "Reference" "#PWR07" (at 88.9 88.9 0) (effects (font (size 1.27 1.27)) (hide yes)))
  (property "Value" "GND" (at 88.9 87.63 0) (effects (font (size 1.27 1.27))))
  (property "Footprint" "" (at 88.9 82.55 0) (effects (font (size 1.27 1.27)) (hide yes)))
  (property "Datasheet" "" (at 88.9 82.55 0) (effects (font (size 1.27 1.27)) (hide yes)))
  (property "Description" "Power symbol creates a global label with name \"GND\" , ground" (at 88.9 82.55 0) (effects (font (size 1.27 1.27)) (hide yes)))
  (pin "1"))
 (symbol
  (lib_id "Device:Battery_Cell")
  (at 152.4 33.02 90)
  (unit 1)
  (exclude_from_sim no)
  (in_bom yes)
  (on_board yes)
  (dnp no)
  (fields_autoplaced yes)
  (property "Reference" "BT1" (at 150.5585 25.4 90) (effects (font (size 1.27 1.27))))
  (property "Value" "Battery_Cell" (at 150.5585 27.94 90) (effects (font (size 1.27 1.27))))
  (property "Footprint" "Connector_PinSocket_2.54mm:PinSocket_1x02_P2.54mm_Vertical" (at 150.876 33.02 90) (effects (font (size 1.27 1.27)) (hide yes)))
  (property "Datasheet" "~" (at 150.876 33.02 90) (effects (font (size 1.27 1.27)) (hide yes)))
  (property "Description" "Single-cell battery" (at 152.4 33.02 0) (effects (font (size 1.27 1.27)) (hide yes)))
  (pin "1")
  (pin "2"))
 (symbol
  (lib_id "power:GND")
  (at 165.1 58.42 0)
  (unit 1)
  (exclude_from_sim no)
  (in_bom yes)
  (on_board yes)
  (dnp no)
  (fields_autoplaced yes)
  (property "Reference" "#PWR010" (at 165.1 64.77 0) (effects (font (size 1.27 1.27)) (hide yes)))
  (property "Value" "GND" (at 165.1 63.5 0) (effects (font (size 1.27 1.27))))
  (property "Footprint" "" (at 165.1 58.42 0) (effects (font (size 1.27 1.27)) (hide yes)))
  (property "Datasheet" "" (at 165.1 58.42 0) (effects (font (size 1.27 1.27)) (hide yes)))
  (property "Description" "Power symbol creates a global label with name \"GND\" , ground" (at 165.1 58.42 0) (effects (font (size 1.27 1.27)) (hide yes)))
  (pin "1"))
 (symbol
  (lib_id "Switch:SW_SPDT")
  (at 135.89 40.64 270)
  (unit 1)
  (exclude_from_sim no)
  (in_bom yes)
  (on_board yes)
  (dnp no)
  (fields_autoplaced yes)
  (property "Reference" "SW1" (at 140.97 39.3699 90) (effects (font (size 1.27 1.27)) (justify left)))
  (property "Value" "SW_SPDT" (at 140.97 41.9099 90) (effects (font (size 1.27 1.27)) (justify left)))
  (property "Footprint" "Connector_PinSocket_2.54mm:PinSocket_1x03_P2.54mm_Vertical" (at 135.89 40.64 0) (effects (font (size 1.27 1.27)) (hide yes)))
  (property "Datasheet" "~" (at 128.27 40.64 0) (effects (font (size 1.27 1.27)) (hide yes)))
  (property "Description" "Switch, single pole double throw" (at 135.89 40.64 0) (effects (font (size 1.27 1.27)) (hide yes)))
  (pin "2")
  (pin "1")
  (pin "3"))
 (symbol
  (lib_id "Device:R")
  (at 72.39 99.06 90)
  (unit 1)
  (exclude_from_sim no)
  (in_bom yes)
  (on_board yes)
  (dnp no)
  (fields_autoplaced yes)
  (property "Reference" "R2" (at 72.39 92.71 90) (effects (font (size 1.27 1.27))))
  (property "Value" "85Ω" (at 72.39 95.25 90) (effects (font (size 1.27 1.27))))
  (property "Footprint" "Resistor_SMD:R_0805_2012Metric_Pad1.20x1.40mm_HandSolder" (at 72.39 100.838 90) (effects (font (size 1.27 1.27)) (hide yes)))
  (property "Datasheet" "~" (at 72.39 99.06 0) (effects (font (size 1.27 1.27)) (hide yes)))
  (property "Description" "Resistor" (at 72.39 99.06 0) (effects (font (size 1.27 1.27)) (hide yes)))
  (pin "1")
  (pin "2"))
 (symbol
  (lib_id "GIX_ESP32:XIAO_ESP32")
  (at 133.35 85.09 0)
  (unit 1)
  (exclude_from_sim no)
  (in_bom yes)
  (on_board yes)
  (dnp no)
  (fields_autoplaced yes)
  (property "Reference" "U2" (at 138.0333 104.14 0) (effects (font (size 1.27 1.27)) (justify left)))
  (property "Value" "xiaoesp32c3" (at 138.0333 106.68 0) (effects (font (size 1.27 1.27)) (justify left)))
  (property "Footprint" "GIX_ESP32:XIAO_ESP32" (at 132.08 81.28 0) (effects (font (size 1.27 1.27)) (hide yes)))
  (property "Datasheet" "" (at 132.08 81.28 0) (effects (font (size 1.27 1.27)) (hide yes)))
  (property "Description" "" (at 132.08 81.28 0) (effects (font (size 1.27 1.27)) (hide yes)))
  (pin "12")
  (pin "1")
  (pin "7")
  (pin "14")
  (pin "13")
  (pin "2")
  (pin "3")
  (pin "4")
  (pin "11")
  (pin "8")
  (pin "15")
  (pin "16")
  (pin "5")
  (pin "6")
  (pin "10")
  (pin "9"))
 (symbol
  (lib_id "Switch:SW_SPST")
  (at 85.09 99.06 0)
  (unit 1)
  (exclude_from_sim no)
  (in_bom yes)
  (on_board yes)
  (dnp no)
  (property "Reference" "SW3" (at 85.09 92.71 0) (effects (font (size 1.27 1.27))))
  (property "Value" "SW_SPST" (at 85.09 95.25 0) (effects (font (size 1.27 1.27))))
  (property "Footprint" "Connector_PinSocket_2.54mm:PinSocket_1x02_P2.54mm_Vertical" (at 85.09 99.06 0) (effects (font (size 1.27 1.27)) (hide yes)))
  (property "Datasheet" "~" (at 85.09 99.06 0) (effects (font (size 1.27 1.27)) (hide yes)))
  (property "Description" "Single Pole Single Throw (SPST) switch" (at 85.09 99.06 0) (effects (font (size 1.27 1.27)) (hide yes)))
  (pin "1")
  (pin "2"))
 (symbol
  (lib_id "Device:LED")
  (at 144.78 53.34 180)
  (unit 1)
  (exclude_from_sim no)
  (in_bom yes)
  (on_board yes)
  (dnp no)
  (property "Reference" "D2" (at 145.034 46.736 0) (effects (font (size 1.27 1.27))))
  (property "Value" "LED" (at 145.034 49.276 0) (effects (font (size 1.27 1.27))))
  (property "Footprint" "LED_SMD:LED_0805_2012Metric_Pad1.15x1.40mm_HandSolder" (at 144.78 53.34 0) (effects (font (size 1.27 1.27)) (hide yes)))
  (property "Datasheet" "~" (at 144.78 53.34 0) (effects (font (size 1.27 1.27)) (hide yes)))
  (property "Description" "Light emitting diode" (at 144.78 53.34 0) (effects (font (size 1.27 1.27)) (hide yes)))
  (property "Sim.Pins" "1=K 2=A" (at 144.78 53.34 0) (effects (font (size 1.27 1.27)) (hide yes)))
  (pin "2")
  (pin "1"))
 (symbol
  (lib_id "power:GND")
  (at 195.58 113.03 0)
  (unit 1)
  (exclude_from_sim no)
  (in_bom yes)
  (on_board yes)
  (dnp no)
  (fields_autoplaced yes)
  (property "Reference" "#PWR06" (at 195.58 119.38 0) (effects (font (size 1.27 1.27)) (hide yes)))
  (property "Value" "GND" (at 195.58 118.11 0) (effects (font (size 1.27 1.27))))
  (property "Footprint" "" (at 195.58 113.03 0) (effects (font (size 1.27 1.27)) (hide yes)))
  (property "Datasheet" "" (at 195.58 113.03 0) (effects (font (size 1.27 1.27)) (hide yes)))
  (property "Description" "Power symbol creates a global label with name \"GND\" , ground" (at 195.58 113.03 0) (effects (font (size 1.27 1.27)) (hide yes)))
  (pin "1"))
 (symbol
  (lib_id "power:+3.3V")
  (at 195.58 92.71 0)
  (unit 1)
  (exclude_from_sim no)
  (in_bom yes)
  (on_board yes)
  (dnp no)
  (property "Reference" "#PWR05" (at 195.58 96.52 0) (effects (font (size 1.27 1.27)) (hide yes)))
  (property "Value" "+3.3V" (at 195.58 87.63 0) (effects (font (size 1.27 1.27))))
  (property "Footprint" "" (at 195.58 92.71 0) (effects (font (size 1.27 1.27)) (hide yes)))
  (property "Datasheet" "" (at 195.58 92.71 0) (effects (font (size 1.27 1.27)) (hide yes)))
  (property "Description" "Power symbol creates a global label with name \"+3.3V\"" (at 195.58 92.71 0) (effects (font (size 1.27 1.27)) (hide yes)))
  (pin "1"))
 (symbol
  (lib_id "power:GND")
  (at 143.51 129.54 0)
  (unit 1)
  (exclude_from_sim no)
  (in_bom yes)
  (on_board yes)
  (dnp no)
  (fields_autoplaced yes)
  (property "Reference" "#PWR04" (at 143.51 135.89 0) (effects (font (size 1.27 1.27)) (hide yes)))
  (property "Value" "GND" (at 143.51 134.62 0) (effects (font (size 1.27 1.27))))
  (property "Footprint" "" (at 143.51 129.54 0) (effects (font (size 1.27 1.27)) (hide yes)))
  (property "Datasheet" "" (at 143.51 129.54 0) (effects (font (size 1.27 1.27)) (hide yes)))
  (property "Description" "Power symbol creates a global label with name \"GND\" , ground" (at 143.51 129.54 0) (effects (font (size 1.27 1.27)) (hide yes)))
  (pin "1"))
 (symbol
  (lib_id "LED:NeoPixel_THT")
  (at 195.58 102.87 0)
  (unit 1)
  (exclude_from_sim no)
  (in_bom yes)
  (on_board yes)
  (dnp no)
  (property "Reference" "D1" (at 208.28 96.4498 0) (effects (font (size 1.27 1.27))))
  (property "Value" "NeoPixel_THT" (at 208.28 98.9898 0) (effects (font (size 1.27 1.27))))
  (property "Footprint" "Connector_PinSocket_2.54mm:PinSocket_1x04_P2.54mm_Vertical" (at 196.85 110.49 0) (effects (font (size 1.27 1.27)) (justify left top) (hide yes)))
  (property "Datasheet" "https://www.adafruit.com/product/1938" (at 198.12 112.395 0) (effects (font (size 1.27 1.27)) (justify left top) (hide yes)))
  (property "Description" "RGB LED with integrated controller, 5mm/8mm LED package" (at 195.58 102.87 0) (effects (font (size 1.27 1.27)) (hide yes)))
  (pin "4")
  (pin "1")
  (pin "2")
  (pin "3"))
 (symbol
  (lib_id "power:GND")
  (at 135.89 107.95 0)
  (unit 1)
  (exclude_from_sim no)
  (in_bom yes)
  (on_board yes)
  (dnp no)
  (fields_autoplaced yes)
  (property "Reference" "#PWR03" (at 135.89 114.3 0) (effects (font (size 1.27 1.27)) (hide yes)))
  (property "Value" "GND" (at 135.89 113.03 0) (effects (font (size 1.27 1.27))))
  (property "Footprint" "" (at 135.89 107.95 0) (effects (font (size 1.27 1.27)) (hide yes)))
  (property "Datasheet" "" (at 135.89 107.95 0) (effects (font (size 1.27 1.27)) (hide yes)))
  (property "Description" "Power symbol creates a global label with name \"GND\" , ground" (at 135.89 107.95 0) (effects (font (size 1.27 1.27)) (hide yes)))
  (pin "1"))
 (symbol
  (lib_id "power:GND")
  (at 49.53 105.41 0)
  (unit 1)
  (exclude_from_sim no)
  (in_bom yes)
  (on_board yes)
  (dnp no)
  (fields_autoplaced yes)
  (property "Reference" "#PWR08" (at 49.53 111.76 0) (effects (font (size 1.27 1.27)) (hide yes)))
  (property "Value" "GND" (at 49.53 110.49 0) (effects (font (size 1.27 1.27))))
  (property "Footprint" "" (at 49.53 105.41 0) (effects (font (size 1.27 1.27)) (hide yes)))
  (property "Datasheet" "" (at 49.53 105.41 0) (effects (font (size 1.27 1.27)) (hide yes)))
  (property "Description" "Power symbol creates a global label with name \"GND\" , ground" (at 49.53 105.41 0) (effects (font (size 1.27 1.27)) (hide yes)))
  (pin "1"))
 (symbol
  (lib_id "power:+3.3V")
  (at 128.27 59.69 0)
  (unit 1)
  (exclude_from_sim no)
  (in_bom yes)
  (on_board yes)
  (dnp no)
  (fields_autoplaced yes)
  (property "Reference" "#PWR09" (at 128.27 63.5 0) (effects (font (size 1.27 1.27)) (hide yes)))
  (property "Value" "+3.3V" (at 128.27 54.61 0) (effects (font (size 1.27 1.27))))
  (property "Footprint" "" (at 128.27 59.69 0) (effects (font (size 1.27 1.27)) (hide yes)))
  (property "Datasheet" "" (at 128.27 59.69 0) (effects (font (size 1.27 1.27)) (hide yes)))
  (property "Description" "Power symbol creates a global label with name \"+3.3V\"" (at 128.27 59.69 0) (effects (font (size 1.27 1.27)) (hide yes)))
  (pin "1"))
 (symbol
  (lib_id "power:+3.3V")
  (at 91.44 62.23 0)
  (unit 1)
  (exclude_from_sim no)
  (in_bom yes)
  (on_board yes)
  (dnp no)
  (fields_autoplaced yes)
  (property "Reference" "#PWR01" (at 91.44 66.04 0) (effects (font (size 1.27 1.27)) (hide yes)))
  (property "Value" "+3.3V" (at 91.44 57.15 0) (effects (font (size 1.27 1.27))))
  (property "Footprint" "" (at 91.44 62.23 0) (effects (font (size 1.27 1.27)) (hide yes)))
  (property "Datasheet" "" (at 91.44 62.23 0) (effects (font (size 1.27 1.27)) (hide yes)))
  (property "Description" "Power symbol creates a global label with name \"+3.3V\"" (at 91.44 62.23 0) (effects (font (size 1.27 1.27)) (hide yes)))
  (pin "1"))
 (symbol
  (lib_id "power:GND")
  (at 171.45 129.54 0)
  (unit 1)
  (exclude_from_sim no)
  (in_bom yes)
  (on_board yes)
  (dnp no)
  (fields_autoplaced yes)
  (property "Reference" "#PWR02" (at 171.45 135.89 0) (effects (font (size 1.27 1.27)) (hide yes)))
  (property "Value" "GND" (at 171.45 134.62 0) (effects (font (size 1.27 1.27))))
  (property "Footprint" "" (at 171.45 129.54 0) (effects (font (size 1.27 1.27)) (hide yes)))
  (property "Datasheet" "" (at 171.45 129.54 0) (effects (font (size 1.27 1.27)) (hide yes)))
  (property "Description" "Power symbol creates a global label with name \"GND\" , ground" (at 171.45 129.54 0) (effects (font (size 1.27 1.27)) (hide yes)))
  (pin "1"))
 (sheet_instances
  (path ""
   (page "1")))
 (embedded_fonts no))
